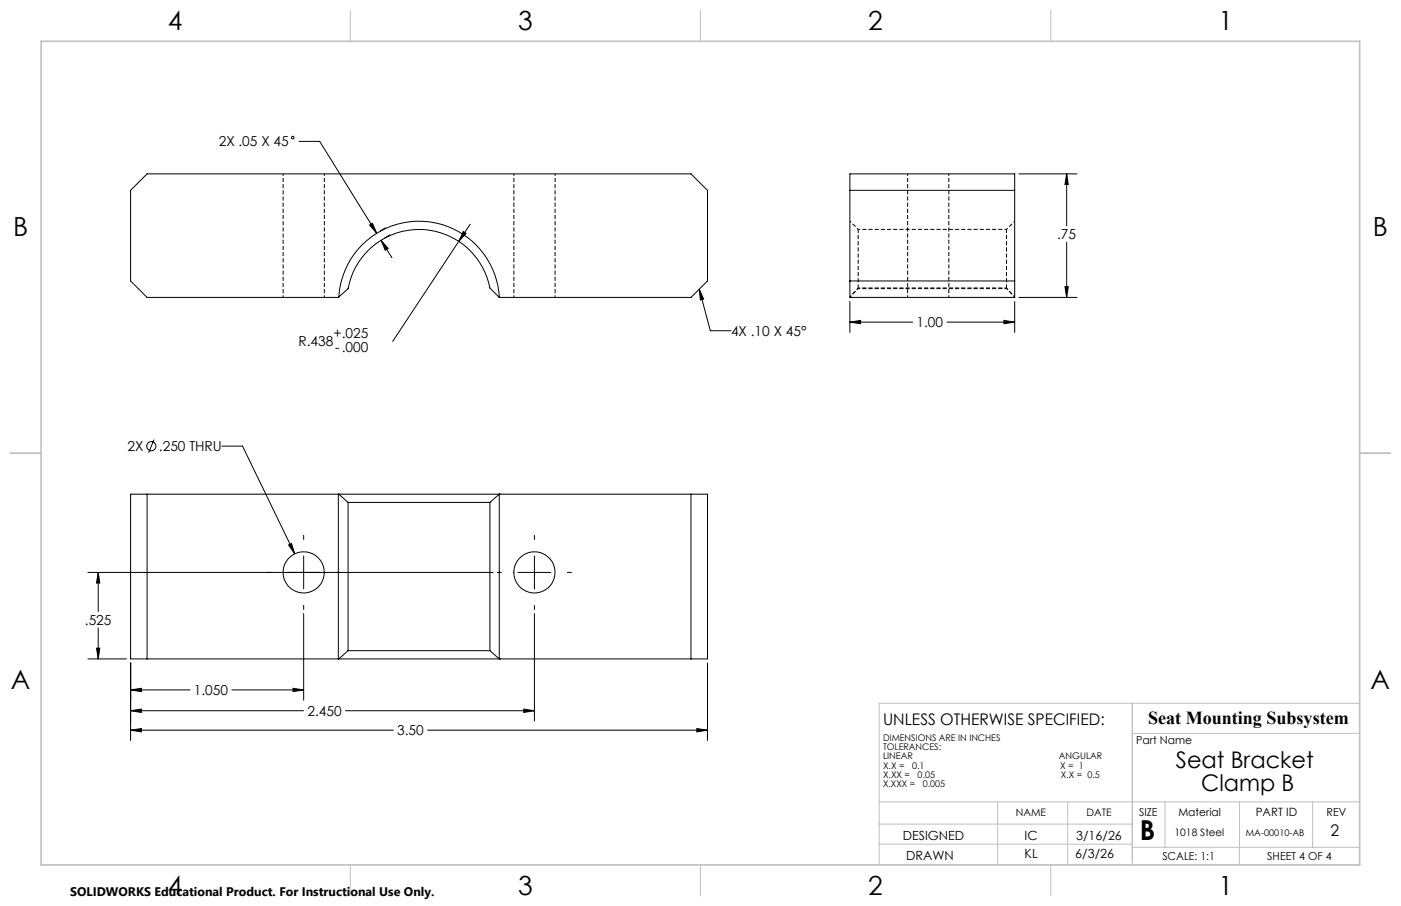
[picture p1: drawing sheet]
<svg xmlns="http://www.w3.org/2000/svg" width="432mm" height="279mm" viewBox="0 0 432 279" stroke-linecap="round" stroke-linejoin="round" font-family="sans-serif">
<path d="M87.3 53.6v38.1M158.4 53.6v38.1M279.7 53.6v38.1M310.2 70.7h-45.7M100 91.7v-38.1M171.1 91.7v-38.1M262 91.7l2.5-2.9M264.5 89h45.7M292.4 91.7v-38.1M310.2 88.8l2.6 2.9M310.2 88.8h-45.7" fill="none" stroke="#000" stroke-width=".31" stroke-dasharray="1.3 .6" stroke-dashoffset=".6" stroke-linecap="butt"/>
<g fill="none" stroke="#000" stroke-width=".31">
<path d="M92.2 43.6h6.3l17.6 28.3M261.9 53.6h50.8v38.1h-50.8zM261.9 58.7h50.8M314 53.6h17.9M328.8 53.6l.4 3.3h-1zM328.8 53.6v16M113.9 69.4l.9-.5 1.3 3zM117.4 74.1l2.2 2.5-.9 .6zM117.4 74.1l3.4 5.4M118.8 70.3l-1.6 1M120.1 72.4l-1.6 1M141.4 74.4l-20.4 30.9"/>
<path d="M142.8 71.4l.9 .6-2.3 2.4zM144.9 69.1l-3.5 5.3M328.8 74.7v17M104.4 91.6a24.8 24.8 0 0 1 24.8-23.4 24.8 24.8 0 0 1 24.7 23.5M104.4 91.6l2.9-2.6a22.2 22.2 0 0 1 21.7-18.2 22.2 22.2 0 0 1 22 18l2.9 2.9M104.4 91.6l-59.1 .1-5-5.1v-27.9l5-5.1h167.7l5.1 5.1v27.9l-5.1 5.1h-59.1M153.9 91.7h.1M215.5 89.2l1.4 3-1 .3zM215.5 89.2l3.4 12.8h6.4M261.9 99.3l3.4-.5v1zM261.9 93v9.5M261.9 86.6h50.8"/>
<path d="M261.9 99.3h19.4M291.9 99.3h20.8M309.4 98.8l3.3 .5-3.3 .5zM312.7 93v9.5M314 91.7h17.9M328.2 88.4h1l-.4 3.3zM47.4 135.6l-1.6 4M68.4 137.6h6.4l16 33.2M45.3 152.4v50.8M104.3 152.4v50.8M104.4 152.4h49.5M104.4 152.4h-64.1v50.8h64.1"/>
<path d="M104.4 152.4l2.9 2.5M107.3 154.9h43.7M107.3 154.9v45.8M151 154.9v45.8M153.9 152.4h.1M153.9 152.4h64.2v50.8h-64.2M153.9 152.4v50.8M153.9 152.4l-2.9 2.5M213 152.4v50.8M27.1 176.5h124.9M30.3 176.5l.5 3.3h-1.1zM30.3 176.5v12.1"/>
<path d="M88.9 168.1l1-.5 .9 3.2zM93.6 165.1v1.3M93.6 171.4v10.2M153.3 176.5h1.3M159.6 176.5h10.2M164.7 165.1v1.3M164.7 171.4v10.2M174.9 176.5h1.2M29.7 199.9h1.1l-.5 3.3zM30.3 193.6v9.6M93.6 186.7v1.3M93.6 189.2v26.7"/>
<path d="M164.7 186.7v1.3M164.7 189.2v33.2M27.1 203.2h11.9M40.3 212.8l3.3-.5v1zM40.3 219.2l3.3-.5v1zM40.3 204.5v23.9M40.3 212.8h18.3M40.3 219.2h53.3M71.5 212.8h22.1M90.3 212.3l3.3 .5-3.3 .5zM104.4 203.2h49.5M106.5 219.2h58.2"/>
<path d="M107.3 200.7h43.7M107.3 200.7l-2.9 2.5M151 200.7l2.9 2.5M153.9 203.2h.1M161.4 218.7l3.3 .5-3.3 .5zM218.1 204.5v23.9M40.3 225.2l3.3-.5v1zM40.3 225.2h80.9M131.8 225.2h86.3M214.8 224.7l3.3 .5-3.3 .5z"/>
<circle cx="90.2" cy="42.4" r=".41"/>
<circle cx="46.6" cy="137.6" r="1.41"/>
<circle cx="93.6" cy="176.5" r="6.3"/>
<circle cx="164.7" cy="176.5" r="6.3"/>
</g>
<path d="M264.5 70.7l-2.5-2.5M312.8 68.2l-2.6 2.5M262 91.6l2.5-2.6M310.2 89l2.6 2.6" fill="none" stroke="#000" stroke-width=".31" stroke-dasharray="1.3 .6" stroke-dashoffset=".7" stroke-linecap="butt"/>
<path d="M264.5 88.8v.2M310.2 89v-.2" fill="none" stroke="#000" stroke-width=".31" stroke-dasharray="1.3 .6" stroke-linecap="butt"/>
<path d="M310.2 70.7v18.1M264.5 88.8v-18.1" fill="none" stroke="#000" stroke-width=".31" stroke-dasharray="1.3 .6" stroke-dashoffset=".2" stroke-linecap="butt"/>
<g fill="none" stroke="#c0c0c0" stroke-width=".31">
<path d="M107.9 3.2v9.5M215.9 3.2v9.5M323.8 3.2v9.5M3.1 139.7h9.6M419.1 139.7h9.5M349 216.9v49.8M419.1 216.9h-148.1v49.8M349 226.2h70.1M271 247.3h148.1M271 254.1h78M307.5 247.3v19.4M329.1 247.3v19.4"/>
<path d="M359.1 247.3v14M382 247.3v19.4M404.6 247.3v14M107.9 266.7v9.6M215.9 266.7v9.6M271 260.3h78M323.8 266.7v9.6M349 261.3h70.1"/>
</g>
<path d="M12.7 12.7h406.4v254h-406.4z" fill="none" stroke="#c0c0c0" stroke-width=".5"/>
<path d="M215.5 89.2l1.4 3-1 .3zM142.8 71.4l-1.4 3 2.3-2.4zM117.4 74.1l2.2 2.5-.9 .6zM113.9 69.4l.9-.5 1.3 3zM40.3 225.2l3.3-.5v1zM214.8 224.7l3.3 .5-3.3 .5zM88.9 168.1l1.9 2.7-.9-3.2zM90.3 212.3l3.3 .5-3.3 .5zM40.3 212.8l3.3-.5v1zM40.3 219.2l3.3-.5v1zM161.4 218.7l3.3 .5-3.3 .5zM30.3 176.5l.5 3.3h-1.1zM29.7 199.9h1.1l-.5 3.3zM309.4 98.8l3.3 .5-3.3 .5zM261.9 99.3l3.4-.5v1zM328.2 88.4h1l-.4 3.3zM328.8 53.6l.4 3.3h-1z" fill="#000"/>
<text font-size="8.5" x="351.3" y="259">B</text>
<g font-size="8.1">
<text x="51.7" y="9.3">4</text>
<text x="159.7" y="9.3">3</text>
<text x="267.6" y="9.3">2</text>
<text x="375.6" y="9.3">1</text>
<text x="4" y="72.8">B</text>
<text x="423.1" y="72.8">B</text>
<text x="3.3" y="212.5">A</text>
<text x="422.4" y="212.5">A</text>
<text x="51.7" y="276">4</text>
<text x="159.7" y="276">3</text>
<text x="267.6" y="276">2</text>
<text x="375.6" y="276">1</text>
</g>
<g font-size="7.1">
<text x="362.4" y="236.8">Seat Bracket</text>
<text x="370.2" y="243.8">Clamp B</text>
</g>
<text font-size="5.6" x="353.8" y="223.3">Seat Mounting Subsystem</text>
<g font-size="4.9">
<text x="272.2" y="223.4">UNLESS OTHERWISE SPECIFIED:</text>
<text x="410.1" y="257.9">2</text>
</g>
<g font-size="4.2">
<text x="67.4" y="45.2">2X .05 X 45</text>
<text x="325.8" y="73.8">.75</text>
<text x="282.5" y="100.9">1.00</text>
<text x="92" y="106.6">R.438</text>
<text x="102.7" y="104.3">+.025</text>
<text x="225.3" y="103.6">4X .10 X 45°</text>
<text x="103.3" y="108.5">-.000</text>
<text x="39.3" y="139.1">2X</text>
<text x="49" y="139.1">.250 THRU</text>
<text x="26.2" y="192.7">.525</text>
<text x="59.8" y="214.4">1.050</text>
<text x="94.8" y="220.8">2.450</text>
<text x="122.4" y="226.8">3.50</text>
</g>
<g font-size="3.9">
<text x="278.2" y="259.1">DESIGNED</text>
<text x="315.8" y="259.1">IC</text>
<text x="331.7" y="259.1">3/16/26</text>
<text x="279.3" y="265.2">DRAWN</text>
<text x="315.8" y="264.7">KL</text>
<text x="331.4" y="264.7">6/3/26</text>
</g>
<text font-size="3.8" x="21.6" y="276.3">SOLIDWORKS Educational Product. For Instructional Use Only.</text>
<text font-size="3.5" x="387.1" y="251.8">PART ID</text>
<g font-size="3.4">
<text x="350.2" y="229.5">Part Name</text>
<text x="351.1" y="251.6">SIZE</text>
<text x="363.2" y="251.6">Material</text>
<text x="408.9" y="251.7">REV</text>
<text x="358.3" y="265.2">SCALE: 1:1</text>
<text x="390.6" y="265.2">SHEET 4 OF 4</text>
</g>
<g font-size="3.2">
<text x="313.1" y="251.6">NAME</text>
<text x="334.8" y="251.6">DATE</text>
<text x="362" y="257.9">1018 Steel</text>
</g>
<g font-size="2.8">
<text x="272.2" y="228.6">DIMENSIONS ARE IN INCHES</text>
<text x="272.2" y="231.4">TOLERANCES:</text>
<text x="272.2" y="234.2">LINEAR</text>
<text x="272.2" y="237">X.X =</text>
<text x="272.2" y="239.8">X.XX =</text>
<text x="281.1" y="237">0.1</text>
<text x="282.8" y="239.8">0.05</text>
<text x="326.3" y="234.2">ANGULAR</text>
<text x="326.8" y="237">X = 1</text>
<text x="327" y="239.8">X.X = 0.5</text>
<text x="272.2" y="242.7">X.XXX =</text>
<text x="284.4" y="242.7">0.005</text>
<text x="384" y="257.9">MA-00010-AB</text>
</g>
</svg>
